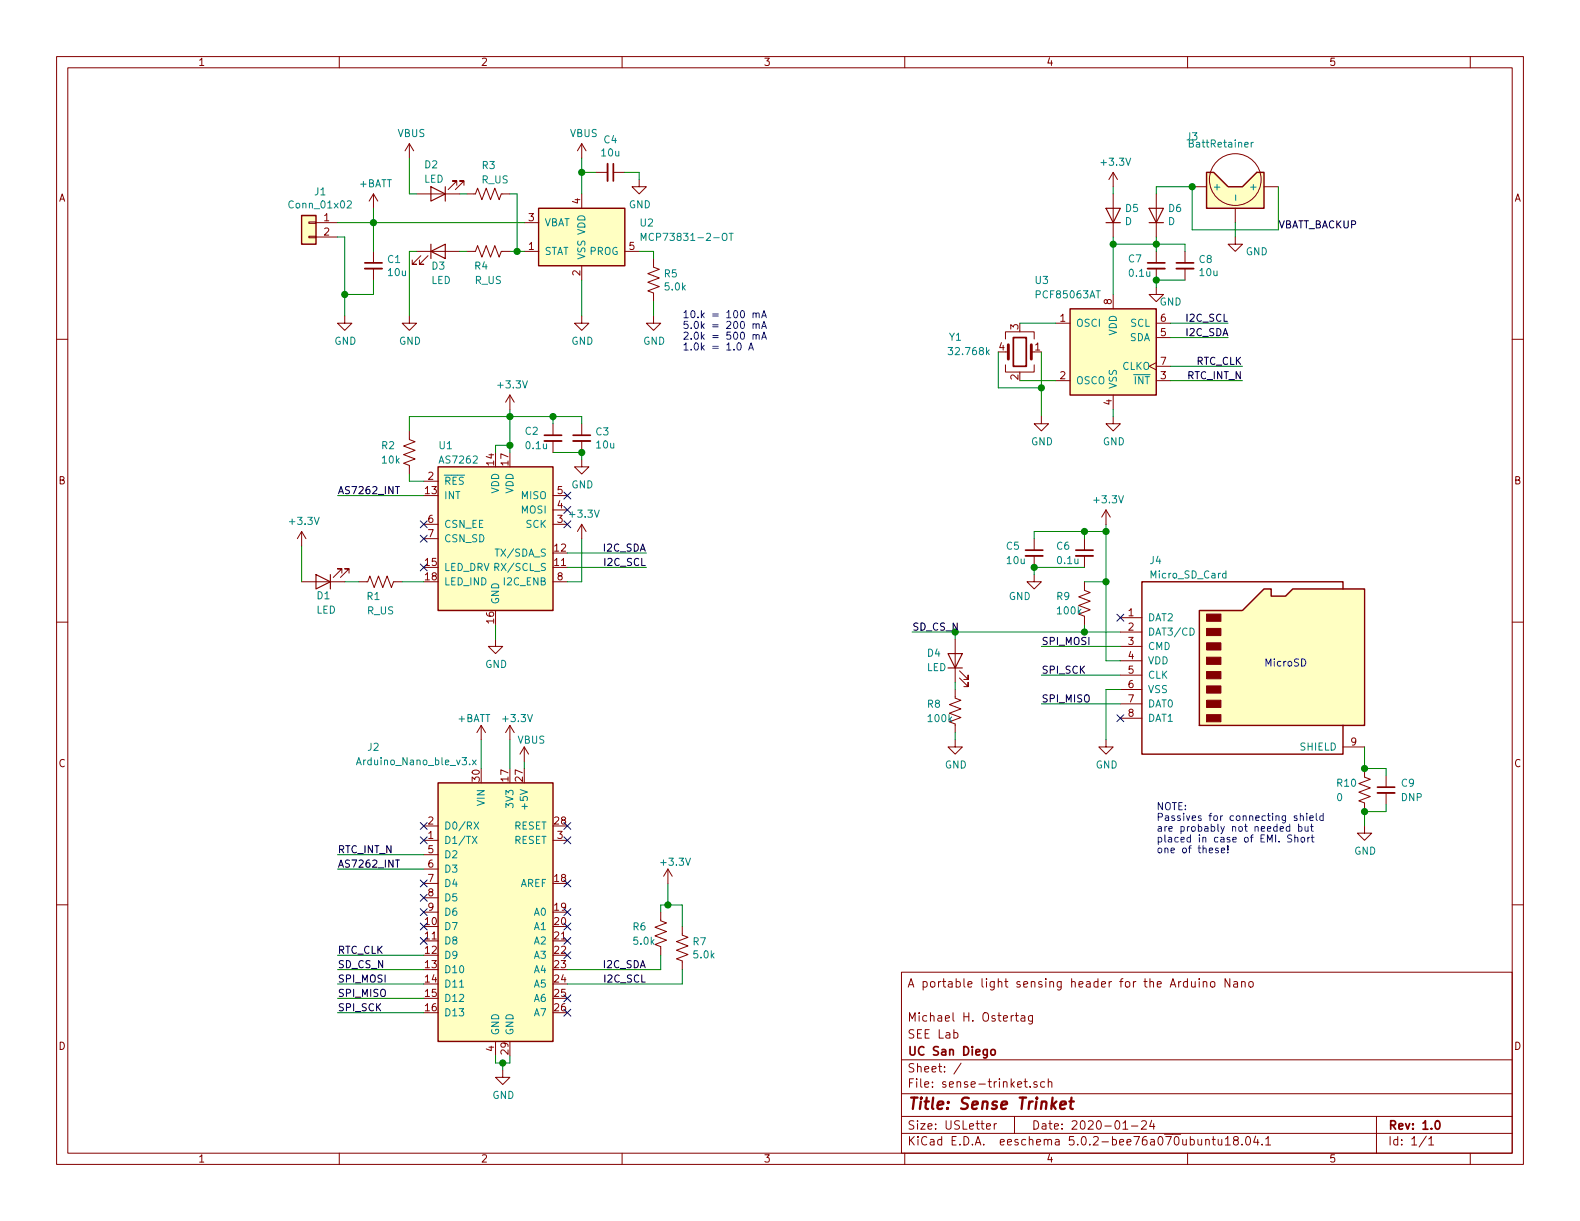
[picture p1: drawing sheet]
EESchema Schematic File Version 4
LIBS:sense-trinket-cache
EELAYER 26 0
EELAYER END
$Descr USLetter 11000 8500
encoding utf-8
Sheet 1 1
Title "Sense Trinket"
Date "2020-01-24"
Rev "1.0"
Comp "UC San Diego"
Comment1 "SEE Lab"
Comment2 "Michael H. Ostertag"
Comment3 ""
Comment4 "A portable light sensing header for the Arduino Nano"
$EndDescr
$Comp
L Sensor_Optical:AS7262 U1
U 1 1
P 3450 3750
F 0 "U1" H 3050 4400 50  0000 L CNN
F 1 "AS7262" H 3050 4300 50  0000 L CNN
F 2 "common:AMS_LGA-20_4.7x4.5mm_P0.65mm_handsolder" H 3450 3050 50  0001 C CNN
F 3 "http://ams.com/eng/content/download/976551/2309439/498718" H 4050 3950 50  0001 C CNN
	1    3450 3750
	1    0    0    -1  
$EndComp
$Comp
L Battery_Management:MCP73831-2-OT U2
U 1 1
P 4050 1650
F 0 "U2" H 3650 1750 50  0000 R CNN
F 1 "MCP73831-2-OT" H 3650 1650 50  0000 R CNN
F 2 "common:SOT-23-5_HandSoldering" H 4100 1400 50  0001 L CIN
F 3 "http://ww1.microchip.com/downloads/en/DeviceDoc/20001984g.pdf" H 3900 1600 50  0001 C CNN
	1    4050 1650
	-1   0    0    -1  
$EndComp
$Comp
L Timer_RTC:PCF8563TS U3
U 1 1
P 7750 2450
F 0 "U3" H 7200 2950 50  0000 L CNN
F 1 "PCF85063AT" H 7200 2850 50  0000 L CNN
F 2 "common:SOIC-8_3.9x4.9mm_P1.27mm" H 7750 2450 50  0001 C CNN
F 3 "http://www.nxp.com/documents/data_sheet/PCF8563.pdf" H 7750 2450 50  0001 C CNN
	1    7750 2450
	1    0    0    -1  
$EndComp
$Comp
L MCU_Module:Arduino_Nano_v3.x J2
U 1 1
P 3450 6350
F 0 "J2" H 2600 7500 50  0000 C CNN
F 1 "Arduino_Nano_ble_v3.x" H 2900 7400 50  0000 C CNN
F 2 "Module:Arduino_Nano" H 3600 5400 50  0001 L CNN
F 3 "http://www.mouser.com/pdfdocs/Gravitech_Arduino_Nano3_0.pdf" H 3450 5350 50  0001 C CNN
	1    3450 6350
	1    0    0    -1  
$EndComp
$Comp
L Connector_Generic:Conn_01x02 J1
U 1 1
P 2150 1550
F 0 "J1" H 2070 1767 50  0000 C CNN
F 1 "Conn_01x02" H 2070 1676 50  0000 C CNN
F 2 "sense-trinket:JST_socket_2pin_horizontal" H 2150 1550 50  0001 C CNN
F 3 "~" H 2150 1550 50  0001 C CNN
	1    2150 1550
	-1   0    0    -1  
$EndComp
$Comp
L sense-trinket-library:BattRetainer J3
U 1 1
P 8600 1250
F 0 "J3" H 8300 1550 50  0000 C CNN
F 1 "BattRetainer" H 8500 1500 50  0000 C CNN
F 2 "sense-trinket:COIN_CELL_S8201R" H 8600 1250 50  0001 C CNN
F 3 "" H 8600 1250 50  0001 C CNN
	1    8600 1250
	1    0    0    -1  
$EndComp
$Comp
L Device:LED D2
U 1 1
P 3050 1350
F 0 "D2" H 3150 1150 50  0000 R CNN
F 1 "LED" H 3150 1250 50  0000 R CNN
F 2 "passives:LED_1206_3216Metric_Pad1.42x1.75mm_HandSolder" H 3050 1350 50  0001 C CNN
F 3 "~" H 3050 1350 50  0001 C CNN
	1    3050 1350
	-1   0    0    1   
$EndComp
$Comp
L Device:LED D3
U 1 1
P 3050 1750
F 0 "D3" H 3000 1650 50  0000 L CNN
F 1 "LED" H 3000 1550 50  0000 L CNN
F 2 "passives:LED_1206_3216Metric_Pad1.42x1.75mm_HandSolder" H 3050 1750 50  0001 C CNN
F 3 "~" H 3050 1750 50  0001 C CNN
	1    3050 1750
	1    0    0    -1  
$EndComp
$Comp
L Device:LED D1
U 1 1
P 2250 4050
F 0 "D1" H 2300 4150 50  0000 R CNN
F 1 "LED" H 2300 4250 50  0000 R CNN
F 2 "passives:LED_1206_3216Metric_Pad1.42x1.75mm_HandSolder" H 2250 4050 50  0001 C CNN
F 3 "~" H 2250 4050 50  0001 C CNN
	1    2250 4050
	-1   0    0    1   
$EndComp
$Comp
L Device:LED D4
U 1 1
P 6650 4600
F 0 "D4" V 6700 4800 50  0000 R CNN
F 1 "LED" V 6600 4800 50  0000 R CNN
F 2 "passives:LED_1206_3216Metric_Pad1.42x1.75mm_HandSolder" H 6650 4600 50  0001 C CNN
F 3 "~" H 6650 4600 50  0001 C CNN
	1    6650 4600
	0    -1   -1   0   
$EndComp
$Comp
L Device:D D6
U 1 1
P 8050 1500
F 0 "D6" V 8096 1421 50  0000 R CNN
F 1 "D" V 8005 1421 50  0000 R CNN
F 2 "passives:LED_1206_3216Metric_Pad1.42x1.75mm_HandSolder" H 8050 1500 50  0001 C CNN
F 3 "~" H 8050 1500 50  0001 C CNN
	1    8050 1500
	0    -1   -1   0   
$EndComp
$Comp
L Device:R_US R5
U 1 1
P 4550 1950
F 0 "R5" H 4618 1996 50  0000 L CNN
F 1 "5.0k" H 4618 1905 50  0000 L CNN
F 2 "passives:R_0805_2012Metric_Pad1.15x1.40mm_HandSolder" V 4590 1940 50  0001 C CNN
F 3 "~" H 4550 1950 50  0001 C CNN
	1    4550 1950
	1    0    0    -1  
$EndComp
$Comp
L Device:R_US R3
U 1 1
P 3400 1350
F 0 "R3" V 3200 1300 50  0000 L CNN
F 1 "R_US" V 3300 1300 50  0000 L CNN
F 2 "passives:R_0805_2012Metric_Pad1.15x1.40mm_HandSolder" V 3440 1340 50  0001 C CNN
F 3 "~" H 3400 1350 50  0001 C CNN
	1    3400 1350
	0    1    1    0   
$EndComp
$Comp
L Device:R_US R4
U 1 1
P 3400 1750
F 0 "R4" V 3500 1700 50  0000 C CNN
F 1 "R_US" V 3600 1750 50  0000 C CNN
F 2 "passives:R_0805_2012Metric_Pad1.15x1.40mm_HandSolder" V 3440 1740 50  0001 C CNN
F 3 "~" H 3400 1750 50  0001 C CNN
	1    3400 1750
	0    1    1    0   
$EndComp
Wire Wire Line
	3200 1350 3250 1350
Wire Wire Line
	3200 1750 3250 1750
Wire Wire Line
	2350 1650 2400 1650
Wire Wire Line
	2400 1650 2400 2050
Wire Wire Line
	4050 1950 4050 2200
Wire Wire Line
	4550 2200 4550 2100
Wire Wire Line
	4450 1750 4550 1750
Wire Wire Line
	4550 1750 4550 1800
$Comp
L power:GND #PWR02
U 1 1
P 2400 2200
F 0 "#PWR02" H 2400 1950 50  0001 C CNN
F 1 "GND" H 2405 2027 50  0000 C CNN
F 2 "" H 2400 2200 50  0001 C CNN
F 3 "" H 2400 2200 50  0001 C CNN
	1    2400 2200
	1    0    0    -1  
$EndComp
$Comp
L power:GND #PWR05
U 1 1
P 2850 2200
F 0 "#PWR05" H 2850 1950 50  0001 C CNN
F 1 "GND" H 2855 2027 50  0000 C CNN
F 2 "" H 2850 2200 50  0001 C CNN
F 3 "" H 2850 2200 50  0001 C CNN
	1    2850 2200
	1    0    0    -1  
$EndComp
$Comp
L power:GND #PWR013
U 1 1
P 4050 2200
F 0 "#PWR013" H 4050 1950 50  0001 C CNN
F 1 "GND" H 4055 2027 50  0000 C CNN
F 2 "" H 4050 2200 50  0001 C CNN
F 3 "" H 4050 2200 50  0001 C CNN
	1    4050 2200
	1    0    0    -1  
$EndComp
$Comp
L power:GND #PWR017
U 1 1
P 4550 2200
F 0 "#PWR017" H 4550 1950 50  0001 C CNN
F 1 "GND" H 4555 2027 50  0000 C CNN
F 2 "" H 4550 2200 50  0001 C CNN
F 3 "" H 4550 2200 50  0001 C CNN
	1    4550 2200
	1    0    0    -1  
$EndComp
$Comp
L Device:D D5
U 1 1
P 7750 1500
F 0 "D5" V 7796 1421 50  0000 R CNN
F 1 "D" V 7705 1421 50  0000 R CNN
F 2 "passives:LED_1206_3216Metric_Pad1.42x1.75mm_HandSolder" H 7750 1500 50  0001 C CNN
F 3 "~" H 7750 1500 50  0001 C CNN
	1    7750 1500
	0    -1   -1   0   
$EndComp
Wire Wire Line
	7750 1350 7750 1300
$Comp
L power:+3.3V #PWR024
U 1 1
P 7750 1300
F 0 "#PWR024" H 7750 1150 50  0001 C CNN
F 1 "+3.3V" H 7765 1473 50  0000 C CNN
F 2 "" H 7750 1300 50  0001 C CNN
F 3 "" H 7750 1300 50  0001 C CNN
	1    7750 1300
	1    0    0    -1  
$EndComp
$Comp
L power:GND #PWR07
U 1 1
P 3450 4450
F 0 "#PWR07" H 3450 4200 50  0001 C CNN
F 1 "GND" H 3455 4277 50  0000 C CNN
F 2 "" H 3450 4450 50  0001 C CNN
F 3 "" H 3450 4450 50  0001 C CNN
	1    3450 4450
	1    0    0    -1  
$EndComp
$Comp
L power:GND #PWR027
U 1 1
P 8600 1650
F 0 "#PWR027" H 8600 1400 50  0001 C CNN
F 1 "GND" H 8750 1550 50  0000 C CNN
F 2 "" H 8600 1650 50  0001 C CNN
F 3 "" H 8600 1650 50  0001 C CNN
	1    8600 1650
	1    0    0    -1  
$EndComp
Wire Wire Line
	8600 1650 8600 1550
Wire Wire Line
	8900 1300 8900 1600
Wire Wire Line
	8900 1600 8300 1600
$Comp
L power:GND #PWR025
U 1 1
P 7750 2900
F 0 "#PWR025" H 7750 2650 50  0001 C CNN
F 1 "GND" H 7755 2727 50  0000 C CNN
F 2 "" H 7750 2900 50  0001 C CNN
F 3 "" H 7750 2900 50  0001 C CNN
	1    7750 2900
	1    0    0    -1  
$EndComp
Wire Wire Line
	7750 2850 7750 2900
Wire Wire Line
	8150 2650 8650 2650
Wire Wire Line
	8150 2350 8550 2350
Wire Wire Line
	8150 2250 8550 2250
Wire Wire Line
	2350 1550 2600 1550
$Comp
L power:VBUS #PWR04
U 1 1
P 2850 1100
F 0 "#PWR04" H 2850 950 50  0001 C CNN
F 1 "VBUS" H 2865 1273 50  0000 C CNN
F 2 "" H 2850 1100 50  0001 C CNN
F 3 "" H 2850 1100 50  0001 C CNN
	1    2850 1100
	1    0    0    -1  
$EndComp
$Comp
L Device:C_Small C1
U 1 1
P 2600 1850
F 0 "C1" H 2692 1896 50  0000 L CNN
F 1 "10u" H 2692 1805 50  0000 L CNN
F 2 "passives:C_0805_2012Metric_Pad1.15x1.40mm_HandSolder" H 2600 1850 50  0001 C CNN
F 3 "~" H 2600 1850 50  0001 C CNN
	1    2600 1850
	1    0    0    -1  
$EndComp
Wire Wire Line
	2600 1750 2600 1550
Connection ~ 2600 1550
Wire Wire Line
	2600 1550 3650 1550
$Comp
L Device:C_Small C4
U 1 1
P 4250 1200
F 0 "C4" V 4021 1200 50  0000 C CNN
F 1 "10u" V 4112 1200 50  0000 C CNN
F 2 "passives:C_0805_2012Metric_Pad1.15x1.40mm_HandSolder" H 4250 1200 50  0001 C CNN
F 3 "~" H 4250 1200 50  0001 C CNN
	1    4250 1200
	0    1    1    0   
$EndComp
$Comp
L power:GND #PWR016
U 1 1
P 4450 1250
F 0 "#PWR016" H 4450 1000 50  0001 C CNN
F 1 "GND" H 4455 1077 50  0000 C CNN
F 2 "" H 4450 1250 50  0001 C CNN
F 3 "" H 4450 1250 50  0001 C CNN
	1    4450 1250
	1    0    0    -1  
$EndComp
Wire Wire Line
	2600 1950 2600 2050
Wire Wire Line
	2600 2050 2400 2050
Connection ~ 2400 2050
Wire Wire Line
	2400 2050 2400 2200
Wire Wire Line
	4050 1350 4050 1200
Wire Wire Line
	4050 1200 4150 1200
Wire Wire Line
	4350 1200 4450 1200
Wire Wire Line
	4450 1200 4450 1250
Wire Wire Line
	4050 1200 4050 1100
Connection ~ 4050 1200
$Comp
L power:VBUS #PWR012
U 1 1
P 4050 1100
F 0 "#PWR012" H 4050 950 50  0001 C CNN
F 1 "VBUS" H 4065 1273 50  0000 C CNN
F 2 "" H 4050 1100 50  0001 C CNN
F 3 "" H 4050 1100 50  0001 C CNN
	1    4050 1100
	1    0    0    -1  
$EndComp
Wire Wire Line
	3550 1750 3600 1750
Wire Wire Line
	2850 1750 2900 1750
Wire Wire Line
	2850 1750 2850 2200
Wire Wire Line
	3550 1350 3600 1350
Connection ~ 3600 1750
Wire Wire Line
	3600 1750 3650 1750
Wire Wire Line
	3600 1350 3600 1750
Wire Wire Line
	2900 1350 2850 1350
Wire Wire Line
	2850 1350 2850 1100
Text Notes 4750 2450 0    50   ~ 0
10.k = 100 mA\n5.0k = 200 mA\n2.0k = 500 mA\n1.0k = 1.0 A
Wire Wire Line
	7750 1650 7750 1700
Wire Wire Line
	8050 1350 8050 1300
Wire Wire Line
	8300 1300 8300 1600
Connection ~ 8300 1300
Wire Wire Line
	8050 1650 8050 1700
Wire Wire Line
	8050 1700 7750 1700
Connection ~ 7750 1700
Wire Wire Line
	7750 1700 7750 2050
$Comp
L Device:C_Small C7
U 1 1
P 8050 1850
F 0 "C7" H 7850 1900 50  0000 L CNN
F 1 "0.1u" H 7850 1800 50  0000 L CNN
F 2 "passives:C_0805_2012Metric_Pad1.15x1.40mm_HandSolder" H 8050 1850 50  0001 C CNN
F 3 "~" H 8050 1850 50  0001 C CNN
	1    8050 1850
	1    0    0    -1  
$EndComp
$Comp
L power:GND #PWR026
U 1 1
P 8050 2000
F 0 "#PWR026" H 8050 1750 50  0001 C CNN
F 1 "GND" H 8150 1900 50  0000 C CNN
F 2 "" H 8050 2000 50  0001 C CNN
F 3 "" H 8050 2000 50  0001 C CNN
	1    8050 2000
	1    0    0    -1  
$EndComp
Wire Wire Line
	8050 2000 8050 1950
Wire Wire Line
	8050 1750 8050 1700
Connection ~ 8050 1700
Wire Wire Line
	8050 1300 8300 1300
Wire Wire Line
	8150 2550 8650 2550
Wire Wire Line
	3950 3950 4500 3950
Wire Wire Line
	3950 3850 4500 3850
Wire Wire Line
	2950 3450 2350 3450
Wire Wire Line
	3450 3150 3450 3100
Wire Wire Line
	3450 3100 3550 3100
Wire Wire Line
	3550 3100 3550 3150
Wire Wire Line
	3550 3100 3550 2900
Connection ~ 3550 3100
Wire Wire Line
	3550 2900 3850 2900
Connection ~ 3550 2900
Wire Wire Line
	3550 2900 3550 2850
$Comp
L Device:C_Small C3
U 1 1
P 4050 3050
F 0 "C3" H 4142 3096 50  0000 L CNN
F 1 "10u" H 4142 3005 50  0000 L CNN
F 2 "passives:C_0805_2012Metric_Pad1.15x1.40mm_HandSolder" H 4050 3050 50  0001 C CNN
F 3 "~" H 4050 3050 50  0001 C CNN
	1    4050 3050
	1    0    0    -1  
$EndComp
Wire Wire Line
	4050 2900 4050 2950
$Comp
L power:GND #PWR014
U 1 1
P 4050 3200
F 0 "#PWR014" H 4050 2950 50  0001 C CNN
F 1 "GND" H 4055 3027 50  0000 C CNN
F 2 "" H 4050 3200 50  0001 C CNN
F 3 "" H 4050 3200 50  0001 C CNN
	1    4050 3200
	1    0    0    -1  
$EndComp
Wire Wire Line
	4050 3200 4050 3150
Wire Wire Line
	3450 4450 3450 4350
$Comp
L power:+3.3V #PWR09
U 1 1
P 3550 2850
F 0 "#PWR09" H 3550 2700 50  0001 C CNN
F 1 "+3.3V" H 3565 3023 50  0000 C CNN
F 2 "" H 3550 2850 50  0001 C CNN
F 3 "" H 3550 2850 50  0001 C CNN
	1    3550 2850
	1    0    0    -1  
$EndComp
$Comp
L Device:C_Small C2
U 1 1
P 3850 3050
F 0 "C2" H 3650 3100 50  0000 L CNN
F 1 "0.1u" H 3650 3000 50  0000 L CNN
F 2 "passives:C_0805_2012Metric_Pad1.15x1.40mm_HandSolder" H 3850 3050 50  0001 C CNN
F 3 "~" H 3850 3050 50  0001 C CNN
	1    3850 3050
	1    0    0    -1  
$EndComp
Wire Wire Line
	3850 2950 3850 2900
Connection ~ 3850 2900
Wire Wire Line
	3850 2900 4050 2900
Wire Wire Line
	3850 3150 4050 3150
Connection ~ 4050 3150
$Comp
L Device:R_US R2
U 1 1
P 2850 3150
F 0 "R2" H 2650 3200 50  0000 L CNN
F 1 "10k" H 2650 3100 50  0000 L CNN
F 2 "passives:R_0805_2012Metric_Pad1.15x1.40mm_HandSolder" V 2890 3140 50  0001 C CNN
F 3 "~" H 2850 3150 50  0001 C CNN
	1    2850 3150
	1    0    0    -1  
$EndComp
Wire Wire Line
	2850 3300 2850 3350
Wire Wire Line
	2850 3350 2950 3350
Wire Wire Line
	2850 3000 2850 2900
Wire Wire Line
	2850 2900 3550 2900
Wire Wire Line
	2100 4050 2100 3800
$Comp
L power:+3.3V #PWR01
U 1 1
P 2100 3800
F 0 "#PWR01" H 2100 3650 50  0001 C CNN
F 1 "+3.3V" H 2115 3973 50  0000 C CNN
F 2 "" H 2100 3800 50  0001 C CNN
F 3 "" H 2100 3800 50  0001 C CNN
	1    2100 3800
	1    0    0    -1  
$EndComp
$Comp
L power:+BATT #PWR03
U 1 1
P 2600 1450
F 0 "#PWR03" H 2600 1300 50  0001 C CNN
F 1 "+BATT" H 2615 1623 50  0000 C CNN
F 2 "" H 2600 1450 50  0001 C CNN
F 3 "" H 2600 1450 50  0001 C CNN
	1    2600 1450
	1    0    0    -1  
$EndComp
Wire Wire Line
	2600 1550 2600 1450
Wire Wire Line
	3950 4050 4050 4050
Wire Wire Line
	4050 4050 4050 3750
$Comp
L power:+3.3V #PWR015
U 1 1
P 4050 3750
F 0 "#PWR015" H 4050 3600 50  0001 C CNN
F 1 "+3.3V" H 4065 3923 50  0000 C CNN
F 2 "" H 4050 3750 50  0001 C CNN
F 3 "" H 4050 3750 50  0001 C CNN
	1    4050 3750
	1    0    0    -1  
$EndComp
Text Label 4500 3850 2    50   ~ 0
I2C_SDA
Text Label 4500 3950 2    50   ~ 0
I2C_SCL
NoConn ~ 2950 3750
NoConn ~ 2950 3650
NoConn ~ 3950 3650
NoConn ~ 3950 3550
NoConn ~ 3950 3450
NoConn ~ 2950 3950
$Comp
L Device:R_US R1
U 1 1
P 2650 4050
F 0 "R1" V 2750 4000 50  0000 C CNN
F 1 "R_US" V 2850 4050 50  0000 C CNN
F 2 "passives:R_0805_2012Metric_Pad1.15x1.40mm_HandSolder" V 2690 4040 50  0001 C CNN
F 3 "~" H 2650 4050 50  0001 C CNN
	1    2650 4050
	0    1    1    0   
$EndComp
Wire Wire Line
	2400 4050 2500 4050
Wire Wire Line
	2800 4050 2950 4050
Text Label 8250 2350 0    50   ~ 0
I2C_SDA
Text Label 8250 2250 0    50   ~ 0
I2C_SCL
$Comp
L Connector:Micro_SD_Card J4
U 1 1
P 8700 4600
F 0 "J4" H 8000 5300 50  0000 L CNN
F 1 "Micro_SD_Card" H 8000 5200 50  0000 L CNN
F 2 "sense-trinket:sd_molex_1051620001" H 9850 4900 50  0001 C CNN
F 3 "http://katalog.we-online.de/em/datasheet/693072010801.pdf" H 8700 4600 50  0001 C CNN
	1    8700 4600
	1    0    0    -1  
$EndComp
Wire Wire Line
	7800 4600 7700 4600
Wire Wire Line
	7700 4600 7700 4050
$Comp
L Device:C_Small C6
U 1 1
P 7550 3850
F 0 "C6" H 7350 3900 50  0000 L CNN
F 1 "0.1u" H 7350 3800 50  0000 L CNN
F 2 "passives:C_0805_2012Metric_Pad1.15x1.40mm_HandSolder" H 7550 3850 50  0001 C CNN
F 3 "~" H 7550 3850 50  0001 C CNN
	1    7550 3850
	1    0    0    -1  
$EndComp
$Comp
L Device:C_Small C8
U 1 1
P 8250 1850
F 0 "C8" H 8342 1896 50  0000 L CNN
F 1 "10u" H 8342 1805 50  0000 L CNN
F 2 "passives:C_0805_2012Metric_Pad1.15x1.40mm_HandSolder" H 8250 1850 50  0001 C CNN
F 3 "~" H 8250 1850 50  0001 C CNN
	1    8250 1850
	1    0    0    -1  
$EndComp
Wire Wire Line
	8050 1700 8250 1700
Wire Wire Line
	8250 1700 8250 1750
Wire Wire Line
	8250 1950 8050 1950
Connection ~ 8050 1950
$Comp
L power:GND #PWR020
U 1 1
P 7200 4000
F 0 "#PWR020" H 7200 3750 50  0001 C CNN
F 1 "GND" H 7100 3850 50  0000 C CNN
F 2 "" H 7200 4000 50  0001 C CNN
F 3 "" H 7200 4000 50  0001 C CNN
	1    7200 4000
	1    0    0    -1  
$EndComp
$Comp
L power:GND #PWR023
U 1 1
P 7700 5150
F 0 "#PWR023" H 7700 4900 50  0001 C CNN
F 1 "GND" H 7705 4977 50  0000 C CNN
F 2 "" H 7700 5150 50  0001 C CNN
F 3 "" H 7700 5150 50  0001 C CNN
	1    7700 5150
	1    0    0    -1  
$EndComp
Wire Wire Line
	7800 4800 7700 4800
Wire Wire Line
	7700 4800 7700 5150
Wire Wire Line
	7550 3750 7550 3700
Wire Wire Line
	7550 3700 7700 3700
Connection ~ 7700 3700
Wire Wire Line
	7700 3700 7700 3650
$Comp
L power:+3.3V #PWR022
U 1 1
P 7700 3650
F 0 "#PWR022" H 7700 3500 50  0001 C CNN
F 1 "+3.3V" H 7715 3823 50  0000 C CNN
F 2 "" H 7700 3650 50  0001 C CNN
F 3 "" H 7700 3650 50  0001 C CNN
	1    7700 3650
	1    0    0    -1  
$EndComp
Wire Wire Line
	7250 4900 7800 4900
Wire Wire Line
	7800 4500 7250 4500
Wire Wire Line
	7800 4400 7550 4400
Wire Wire Line
	7800 4700 7250 4700
NoConn ~ 7800 5000
NoConn ~ 7800 4300
$Comp
L Device:C_Small C5
U 1 1
P 7200 3850
F 0 "C5" H 7000 3900 50  0000 L CNN
F 1 "10u" H 7000 3800 50  0000 L CNN
F 2 "passives:C_0805_2012Metric_Pad1.15x1.40mm_HandSolder" H 7200 3850 50  0001 C CNN
F 3 "~" H 7200 3850 50  0001 C CNN
	1    7200 3850
	1    0    0    -1  
$EndComp
Wire Wire Line
	7200 3750 7200 3700
Wire Wire Line
	7200 3700 7550 3700
Connection ~ 7550 3700
Wire Wire Line
	7200 4000 7200 3950
Wire Wire Line
	7550 3950 7200 3950
Connection ~ 7200 3950
$Comp
L Device:R_US R9
U 1 1
P 7550 4200
F 0 "R9" H 7350 4250 50  0000 L CNN
F 1 "100k" H 7350 4150 50  0000 L CNN
F 2 "passives:R_0805_2012Metric_Pad1.15x1.40mm_HandSolder" V 7590 4190 50  0001 C CNN
F 3 "~" H 7550 4200 50  0001 C CNN
	1    7550 4200
	1    0    0    -1  
$EndComp
Wire Wire Line
	7550 4050 7700 4050
Connection ~ 7700 4050
Wire Wire Line
	7700 4050 7700 3700
Wire Wire Line
	7550 4350 7550 4400
Connection ~ 7550 4400
Wire Wire Line
	6350 4400 6650 4400
Wire Wire Line
	6650 4450 6650 4400
Connection ~ 6650 4400
Wire Wire Line
	6650 4400 7550 4400
$Comp
L Device:R_US R8
U 1 1
P 6650 4950
F 0 "R8" H 6450 5000 50  0000 L CNN
F 1 "100k" H 6450 4900 50  0000 L CNN
F 2 "passives:R_0805_2012Metric_Pad1.15x1.40mm_HandSolder" V 6690 4940 50  0001 C CNN
F 3 "~" H 6650 4950 50  0001 C CNN
	1    6650 4950
	1    0    0    -1  
$EndComp
$Comp
L power:GND #PWR019
U 1 1
P 6650 5150
F 0 "#PWR019" H 6650 4900 50  0001 C CNN
F 1 "GND" H 6655 4977 50  0000 C CNN
F 2 "" H 6650 5150 50  0001 C CNN
F 3 "" H 6650 5150 50  0001 C CNN
	1    6650 5150
	1    0    0    -1  
$EndComp
Wire Wire Line
	6650 5150 6650 5100
Wire Wire Line
	6650 4800 6650 4750
Text Label 7250 4900 0    50   ~ 0
SPI_MISO
Text Label 7250 4700 0    50   ~ 0
SPI_SCK
Text Label 7250 4500 0    50   ~ 0
SPI_MOSI
Text Label 6350 4400 0    50   ~ 0
SD_CS_N
Text Label 2350 3450 0    50   ~ 0
AS7262_INT
Text Label 8650 2650 2    50   ~ 0
RTC_INT_N
Text Label 8650 2550 2    50   ~ 0
RTC_CLK
$Comp
L power:GND #PWR028
U 1 1
P 9500 5750
F 0 "#PWR028" H 9500 5500 50  0001 C CNN
F 1 "GND" H 9505 5577 50  0000 C CNN
F 2 "" H 9500 5750 50  0001 C CNN
F 3 "" H 9500 5750 50  0001 C CNN
	1    9500 5750
	1    0    0    -1  
$EndComp
$Comp
L Device:R_US R10
U 1 1
P 9500 5500
F 0 "R10" H 9300 5550 50  0000 L CNN
F 1 "0" H 9300 5450 50  0000 L CNN
F 2 "passives:R_0805_2012Metric_Pad1.15x1.40mm_HandSolder" V 9540 5490 50  0001 C CNN
F 3 "~" H 9500 5500 50  0001 C CNN
	1    9500 5500
	1    0    0    -1  
$EndComp
$Comp
L Device:C_Small C9
U 1 1
P 9650 5500
F 0 "C9" H 9750 5550 50  0000 L CNN
F 1 "DNP" H 9750 5450 50  0000 L CNN
F 2 "passives:C_0805_2012Metric_Pad1.15x1.40mm_HandSolder" H 9650 5500 50  0001 C CNN
F 3 "~" H 9650 5500 50  0001 C CNN
	1    9650 5500
	1    0    0    -1  
$EndComp
Wire Wire Line
	9500 5200 9500 5350
Wire Wire Line
	9500 5350 9650 5350
Wire Wire Line
	9650 5350 9650 5400
Connection ~ 9500 5350
Wire Wire Line
	9650 5600 9650 5650
Wire Wire Line
	9650 5650 9500 5650
Wire Wire Line
	9500 5750 9500 5650
Connection ~ 9500 5650
Text Notes 8050 5950 0    50   ~ 0
NOTE:\nPassives for connecting shield\nare probably not needed but \nplaced in case of EMI. Short \none of these!
Text Notes 8800 4650 0    50   ~ 0
MicroSD\n
Wire Wire Line
	3550 5350 3550 5150
$Comp
L power:+3.3V #PWR010
U 1 1
P 3550 5150
F 0 "#PWR010" H 3550 5000 50  0001 C CNN
F 1 "+3.3V" H 3600 5300 50  0000 C CNN
F 2 "" H 3550 5150 50  0001 C CNN
F 3 "" H 3550 5150 50  0001 C CNN
	1    3550 5150
	1    0    0    -1  
$EndComp
Wire Wire Line
	3350 5350 3350 5150
Wire Wire Line
	2950 6950 2350 6950
Wire Wire Line
	2950 6850 2350 6850
Text Label 2350 6950 0    50   ~ 0
SPI_MISO
Text Label 2350 6850 0    50   ~ 0
SPI_MOSI
$Comp
L power:+BATT #PWR06
U 1 1
P 3350 5150
F 0 "#PWR06" H 3350 5000 50  0001 C CNN
F 1 "+BATT" H 3300 5300 50  0000 C CNN
F 2 "" H 3350 5150 50  0001 C CNN
F 3 "" H 3350 5150 50  0001 C CNN
	1    3350 5150
	1    0    0    -1  
$EndComp
Wire Wire Line
	3650 5350 3650 5300
$Comp
L power:VBUS #PWR011
U 1 1
P 3650 5300
F 0 "#PWR011" H 3650 5150 50  0001 C CNN
F 1 "VBUS" H 3700 5450 50  0000 C CNN
F 2 "" H 3650 5300 50  0001 C CNN
F 3 "" H 3650 5300 50  0001 C CNN
	1    3650 5300
	1    0    0    -1  
$EndComp
$Comp
L power:GND #PWR08
U 1 1
P 3500 7450
F 0 "#PWR08" H 3500 7200 50  0001 C CNN
F 1 "GND" H 3505 7277 50  0000 C CNN
F 2 "" H 3500 7450 50  0001 C CNN
F 3 "" H 3500 7450 50  0001 C CNN
	1    3500 7450
	1    0    0    -1  
$EndComp
Wire Wire Line
	3500 7450 3500 7400
Wire Wire Line
	3500 7400 3450 7400
Wire Wire Line
	3450 7400 3450 7350
Wire Wire Line
	3500 7400 3550 7400
Wire Wire Line
	3550 7400 3550 7350
Connection ~ 3500 7400
Wire Wire Line
	2950 7050 2350 7050
Text Label 2350 7050 0    50   ~ 0
SPI_SCK
Wire Wire Line
	2950 6750 2350 6750
Text Label 2350 6750 0    50   ~ 0
SD_CS_N
Text Label 4500 6750 2    50   ~ 0
I2C_SDA
Text Label 4500 6850 2    50   ~ 0
I2C_SCL
Wire Wire Line
	2950 5950 2350 5950
Wire Wire Line
	2950 6050 2350 6050
Text Label 2350 6050 0    50   ~ 0
AS7262_INT
Text Label 2350 5950 0    50   ~ 0
RTC_INT_N
Wire Wire Line
	2950 6650 2350 6650
Text Label 2350 6650 0    50   ~ 0
RTC_CLK
$Comp
L Device:R_US R6
U 1 1
P 4600 6500
F 0 "R6" H 4400 6550 50  0000 L CNN
F 1 "5.0k" H 4400 6450 50  0000 L CNN
F 2 "passives:R_0805_2012Metric_Pad1.15x1.40mm_HandSolder" V 4640 6490 50  0001 C CNN
F 3 "~" H 4600 6500 50  0001 C CNN
	1    4600 6500
	1    0    0    -1  
$EndComp
$Comp
L Device:R_US R7
U 1 1
P 4750 6600
F 0 "R7" H 4818 6646 50  0000 L CNN
F 1 "5.0k" H 4818 6555 50  0000 L CNN
F 2 "passives:R_0805_2012Metric_Pad1.15x1.40mm_HandSolder" V 4790 6590 50  0001 C CNN
F 3 "~" H 4750 6600 50  0001 C CNN
	1    4750 6600
	1    0    0    -1  
$EndComp
Wire Wire Line
	4600 6750 4600 6650
Wire Wire Line
	3950 6750 4600 6750
Wire Wire Line
	4750 6850 4750 6750
Wire Wire Line
	3950 6850 4750 6850
Wire Wire Line
	4750 6450 4750 6300
Wire Wire Line
	4750 6300 4650 6300
Wire Wire Line
	4600 6300 4600 6350
Wire Wire Line
	4650 6300 4650 6150
Connection ~ 4650 6300
Wire Wire Line
	4650 6300 4600 6300
$Comp
L power:+3.3V #PWR018
U 1 1
P 4650 6150
F 0 "#PWR018" H 4650 6000 50  0001 C CNN
F 1 "+3.3V" H 4700 6300 50  0000 C CNN
F 2 "" H 4650 6150 50  0001 C CNN
F 3 "" H 4650 6150 50  0001 C CNN
	1    4650 6150
	1    0    0    -1  
$EndComp
NoConn ~ 2950 6550
NoConn ~ 2950 6450
NoConn ~ 2950 6350
NoConn ~ 2950 6250
NoConn ~ 2950 6150
NoConn ~ 2950 5850
NoConn ~ 2950 5750
NoConn ~ 3950 5750
NoConn ~ 3950 5850
NoConn ~ 3950 6150
NoConn ~ 3950 6350
NoConn ~ 3950 6450
NoConn ~ 3950 6550
NoConn ~ 3950 6650
NoConn ~ 3950 6950
NoConn ~ 3950 7050
$Comp
L Device:Crystal_GND23 Y1
U 1 1
P 7100 2450
F 0 "Y1" H 7500 2350 50  0000 L CNN
F 1 "32.768k" H 7300 2450 50  0000 L CNN
F 2 "sense-trinket:XTL_4pin_MC-146" H 7100 2450 50  0001 C CNN
F 3 "~" H 7100 2450 50  0001 C CNN
	1    7100 2450
	-1   0    0    1   
$EndComp
Wire Wire Line
	7100 2650 7350 2650
Wire Wire Line
	7100 2250 7350 2250
Wire Wire Line
	6950 2450 6950 2700
Wire Wire Line
	6950 2700 7250 2700
Wire Wire Line
	7250 2700 7250 2450
Wire Wire Line
	7250 2700 7250 2900
Connection ~ 7250 2700
$Comp
L power:GND #PWR021
U 1 1
P 7250 2900
F 0 "#PWR021" H 7250 2650 50  0001 C CNN
F 1 "GND" H 7255 2727 50  0000 C CNN
F 2 "" H 7250 2900 50  0001 C CNN
F 3 "" H 7250 2900 50  0001 C CNN
	1    7250 2900
	1    0    0    -1  
$EndComp
Text Label 8900 1600 0    50   ~ 0
VBATT_BACKUP
$EndSCHEMATC
